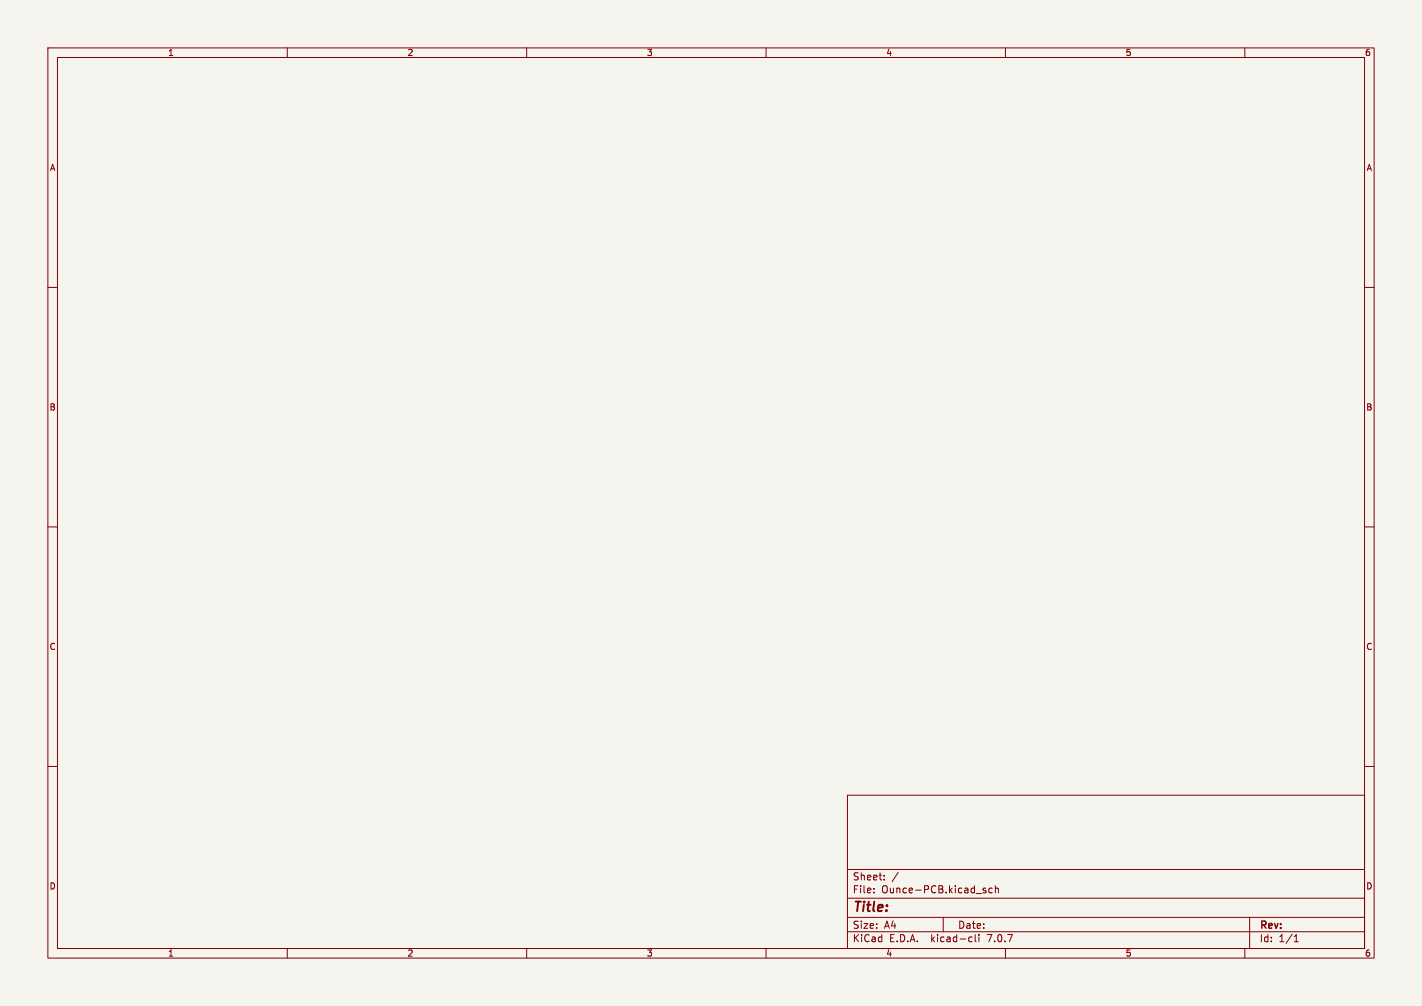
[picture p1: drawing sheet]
<svg xmlns="http://www.w3.org/2000/svg" width="297mm" height="210mm" viewBox="0 0 297 210" stroke-linecap="round" stroke-linejoin="round" font-family="sans-serif">
<path d="M0 0h297v210h-297z" fill="#f5f4ef" stroke="#f5f4ef" stroke-width=".21"/>
<g fill="none" stroke="#840000" stroke-width=".21">
<path d="M10 10h277v190h-277zM12 12h273v186h-273zM60 10v2M110 10v2M160 10v2M210 10v2M260 10v2M10 60h2M285 60h2M10 110h2M285 110h2M10 160h2"/>
<path d="M285 160h2M177 166h108v32h-108zM60 198v2M110 198v2M160 198v2M177 194.5h108M177 191.5h108M177 187.5h108M177 181.5h108M182.5 186.3v.1M182.5 185.5v.1M184.7 183.6v.1"/>
<path d="M184.7 182.8v.1M187.6 182.1l-1.3 2M197 191.5v3M202.6 195.6l.4 .1M203 196.5l-.4 .1M203.7 195.1v1.3l.2 .2M204.5 195.1v.1M204.5 195.6v1M205.5 185.9l.4 .1 .1 .2-.3 .2h-.2M205.5 185.4l.4 .1M207.2 185.5l-.4-.1-.3 .3 .2 .6h.5M207.9 185.5l.2-.1 .4 .1v.9"/>
<path d="M207.9 184.9v1.5M210 198v2M260 198v2M261 191.5v6.5M270.3 196.6h.9M270.3 195.5l.4-.4v1.5"/>
</g>
<text font-size="2.8" fill="#840000" x="178" y="190.9">Title:</text>
<g font-size="2.1" fill="#840000">
<text x="178" y="184">Sheet:</text>
<text x="178" y="186.7">File:</text>
<text x="184.1" y="186.7">Ounce-PCB.kicad_sch</text>
<text x="178" y="196.9">KiCad</text>
<text x="178" y="194.1">Size:</text>
<text x="184.7" y="194.1">A4</text>
<text x="185.7" y="196.9">E.D.A.</text>
<text x="194.6" y="196.9">kicad-cli</text>
<text x="200" y="194.1">Date:</text>
<text x="206.5" y="196.9">7.0.7</text>
<text x="263" y="194.3">Rev:</text>
<text x="263" y="196.9">Id:</text>
<text x="267.1" y="196.9">1/1</text>
</g>
<g font-size="1.8" fill="#840000">
<text x="35" y="11.9">1</text>
<text x="85" y="11.9">2</text>
<text x="135" y="11.9">3</text>
<text x="185" y="11.9">4</text>
<text x="235" y="11.9">5</text>
<text x="285" y="11.9">6</text>
<text x="10.3" y="35.9">A</text>
<text x="285.3" y="35.9">A</text>
<text x="10.3" y="85.9">B</text>
<text x="285.3" y="85.9">B</text>
<text x="10.3" y="135.9">C</text>
<text x="285.3" y="135.9">C</text>
<text x="10.3" y="185.9">D</text>
<text x="285.3" y="185.9">D</text>
<text x="35" y="199.9">1</text>
<text x="85" y="199.9">2</text>
<text x="135" y="199.9">3</text>
<text x="185" y="199.9">4</text>
<text x="235" y="199.9">5</text>
<text x="285" y="199.9">6</text>
</g>
</svg>
